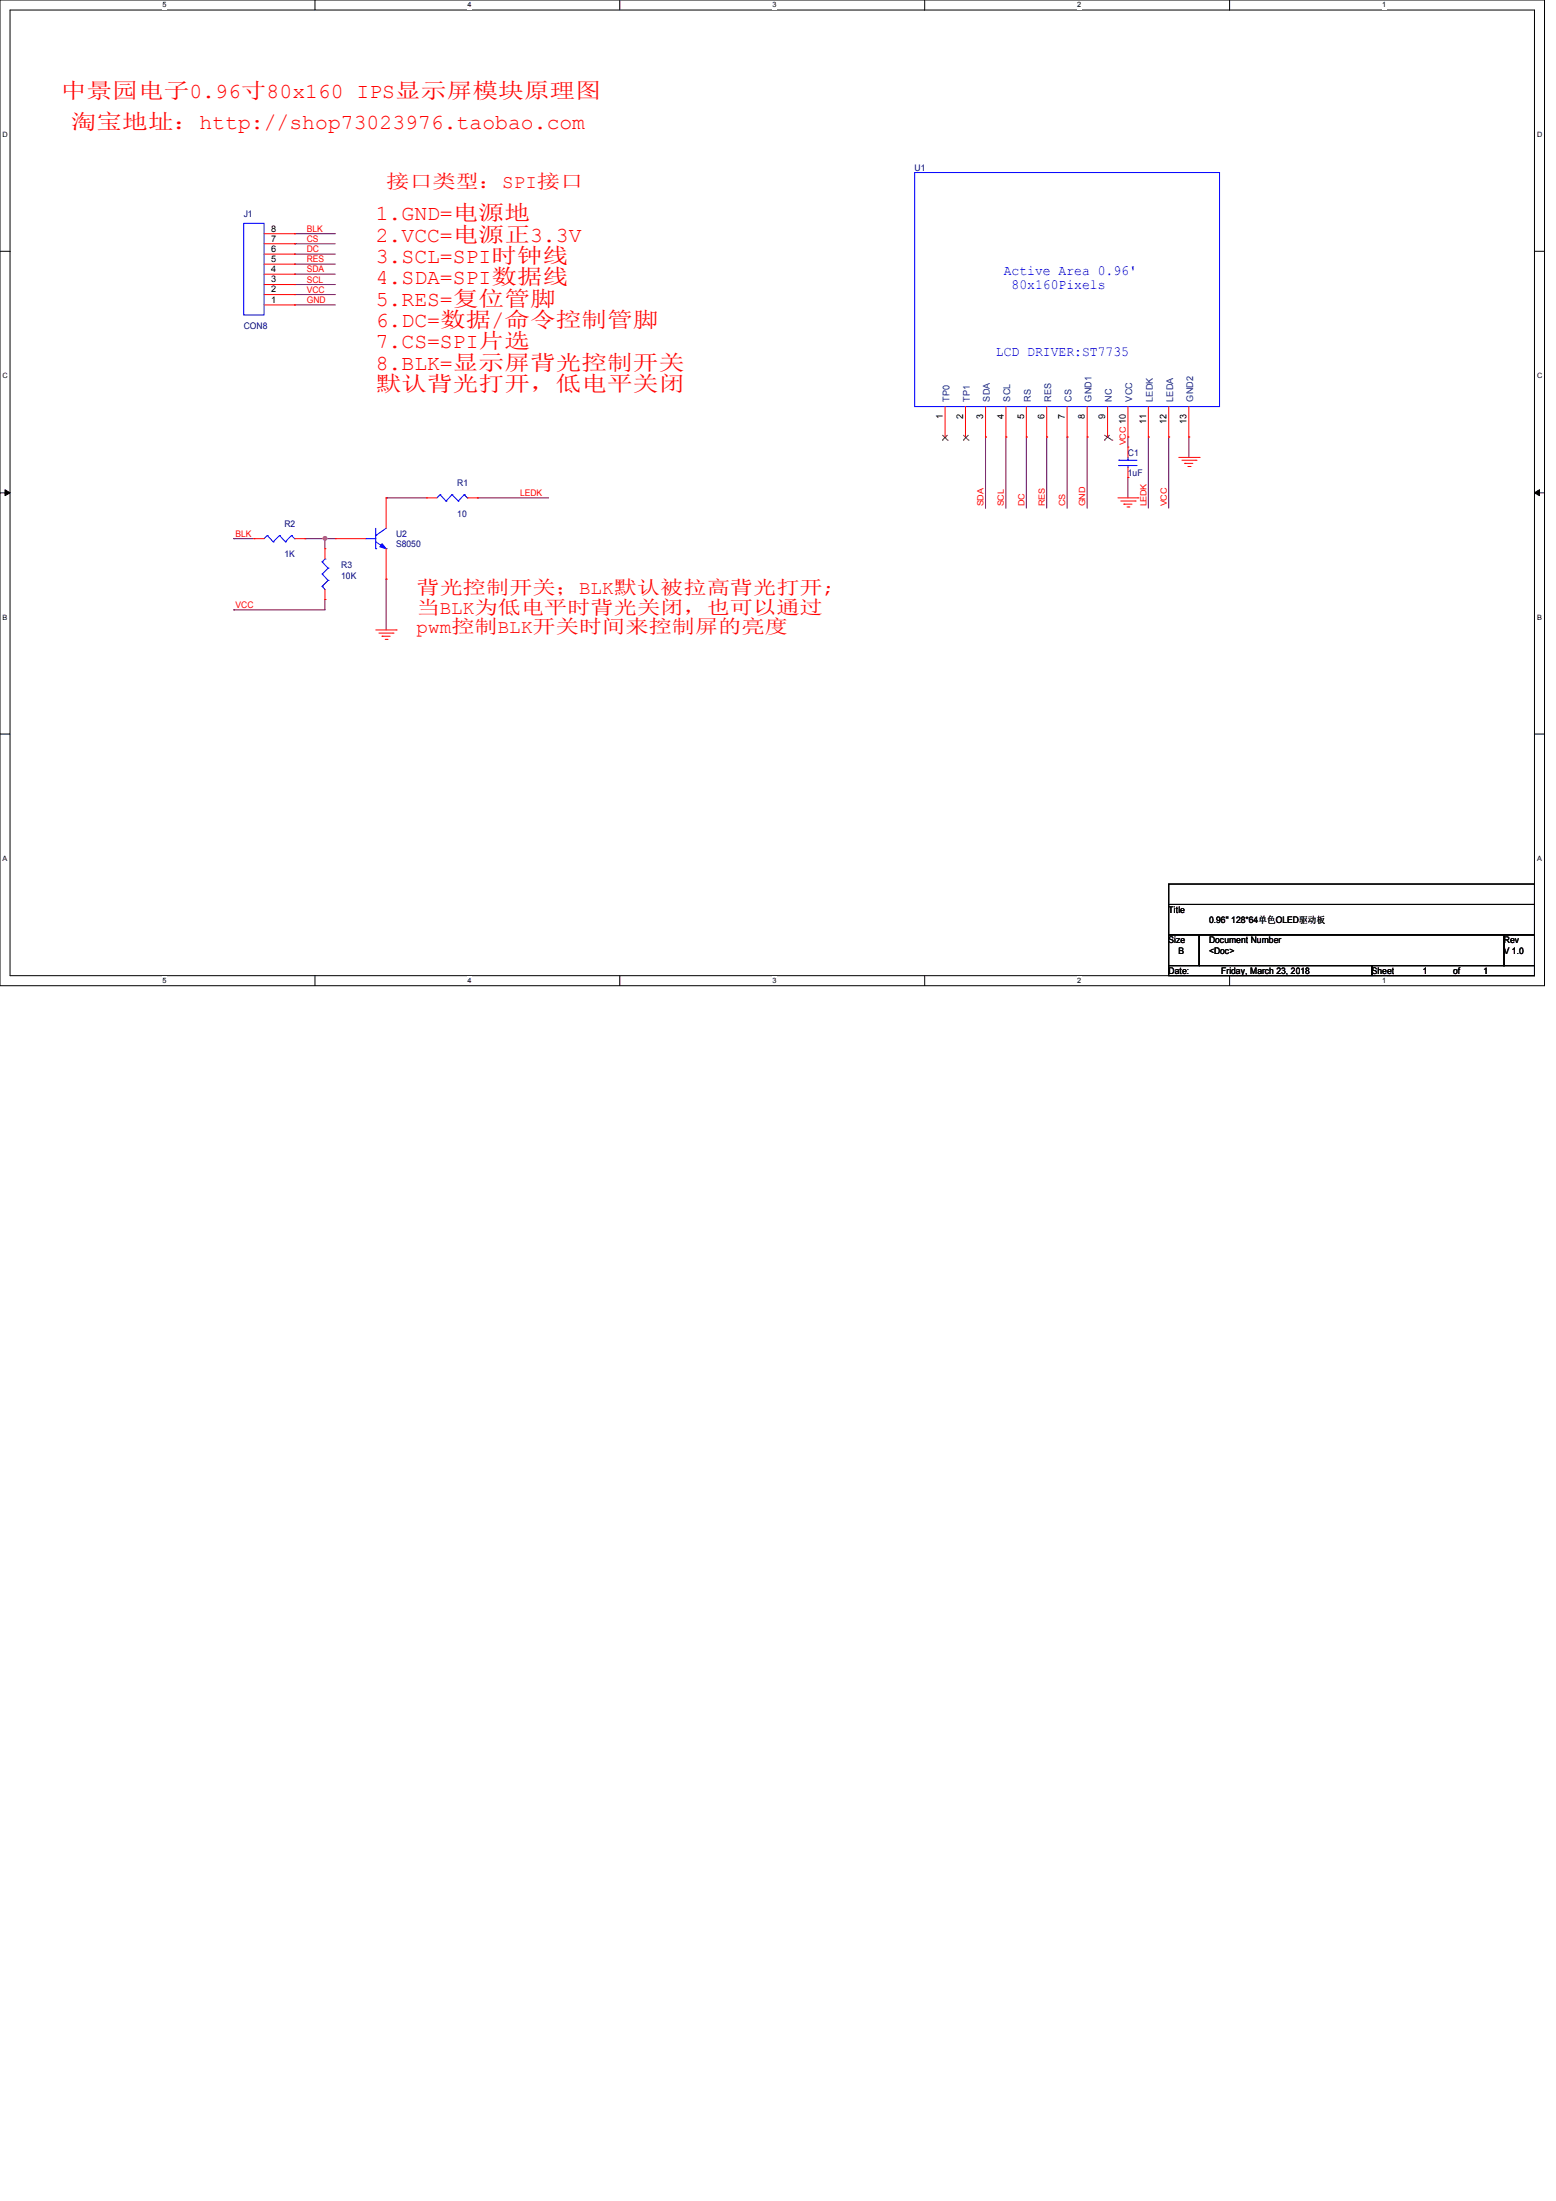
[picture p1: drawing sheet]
<svg xmlns="http://www.w3.org/2000/svg" width="210mm" height="297mm" viewBox="0 0 210 297" stroke-linecap="round" stroke-linejoin="round" font-family="sans-serif">
<path d="M0 0h208.4v133h-208.4zM1.4 1.4h205.7v130.3h-205.7z" fill="none" stroke="#000" stroke-width=".13"/>
<g fill="#fff">
<path d="M21.9 .1h.6v1.1h-.6z"/>
<path d="M21.9 131.8h.6v1.1h-.6z"/>
</g>
<path d="M42.5 0v1.4M42.5 131.7v1.3" fill="none" stroke="#000" stroke-width=".13"/>
<g fill="#fff">
<path d="M63.1 .1h.5v1.1h-.5z"/>
<path d="M63.1 131.8h.5v1.1h-.5z"/>
</g>
<path d="M83.7 0v1.4M83.7 131.7v1.3" fill="none" stroke="#000" stroke-width=".13"/>
<g fill="#fff">
<path d="M104.2 .1h.6v1.1h-.6z"/>
<path d="M104.2 131.8h.6v1.1h-.6z"/>
</g>
<path d="M124.8 0v1.4M124.8 131.7v1.3" fill="none" stroke="#000" stroke-width=".13"/>
<g fill="#fff">
<path d="M145.4 .1h.5v1.1h-.5z"/>
<path d="M145.4 131.8h.5v1.1h-.5z"/>
</g>
<path d="M165.9 0v1.4M165.9 131.7v1.3" fill="none" stroke="#000" stroke-width=".13"/>
<g fill="#fff">
<path d="M186.5 .1h.6v1.1h-.6z"/>
<path d="M186.5 131.8h.6v1.1h-.6z"/>
<path d="M.3 17.6h.8v1.1h-.8z"/>
<path d="M207.4 17.6h.8v1.1h-.8z"/>
<path d="M.3 50.2h.8v1.1h-.8z"/>
<path d="M207.4 50.2h.8v1.1h-.8z"/>
</g>
<path d="M0 33.9h1.4M207.1 33.9h1.3" fill="none" stroke="#000" stroke-width=".13"/>
<g fill="#fff">
<path d="M.3 82.8h.7v1.1h-.7z"/>
<path d="M207.4 82.8h.7v1.1h-.7z"/>
</g>
<path d="M0 66.5h1.4M207.1 66.5h1.3" fill="none" stroke="#000" stroke-width=".13"/>
<path d="M.7 66.1l.7 .4-.7 .4zM207.1 66.5l.7-.4v.8z" fill="#000" stroke="#000" stroke-width=".13"/>
<g fill="#fff">
<path d="M.3 115.3h.7v1.1h-.7z"/>
<path d="M207.4 115.3h.7v1.1h-.7z"/>
</g>
<path d="M0 99.1h1.4M207.1 99.1h1.3M157.7 119.3h49.4v2.7h-49.4zM157.7 122h49.4v4.2h-49.4zM157.7 126.2h4.1v4.1h-4.1zM157.7 130.3h27.5v1.4h-27.5zM161.8 126.2h41.2v4.1h-41.2zM185.2 130.3h21.9v1.4h-21.9zM203 126.2h4.1v4.1h-4.1z" fill="none" stroke="#000" stroke-width=".13"/>
<g fill="none" stroke="#800040" stroke-width=".13">
<path d="M39.8 32.9h.1M39.8 34.3h.1M39.8 35.6h.1M39.8 37h.1M39.8 38.4h.1M39.8 39.8h.1M39.8 31.5h.1M39.8 32.9h5.5M39.8 34.3h5.5M39.8 35.6h5.5M39.8 37h5.5M39.8 38.4h5.5"/>
<path d="M39.8 39.8h5.5M39.8 31.5h5.5M39.8 41.1h.1M39.8 41.1h5.5M133 59h.1M133 59v9.6M135.8 59h.1M135.8 59v9.6M138.5 59h.1M138.5 59v9.6M141.3 59h.1M141.3 59v9.6"/>
<path d="M144 59h.1M144 59v9.6M146.7 59h.1M146.7 59v9.6M152.2 59h.1M152.2 59v1.3M155 59h.1M155 59v9.6M157.7 59h.1M157.7 59v9.6M160.4 59h.1M160.4 59v2.7"/>
<path d="M31.5 72.7h.1M31.5 72.7h2.8M41.1 72.7h.1M41.1 72.7h4.2M43.9 72.7h.1M43.9 72.7v1.3M52.1 67.2h.1M52.1 78.1h.1M52.1 67.2h5.5M52.1 78.1v6.9M64.4 67.2h.1M64.4 67.2h9.6"/>
<path d="M152.2 64.4h.1M152.2 64.4v2.8M31.5 82.3h.1M43.9 80.9h.1M43.9 80.9v1.4h-12.4"/>
</g>
<circle cx="43.9" cy="72.6" r=".25" fill="#f0f" stroke="#f0f" stroke-width=".13"/>
<g fill="none" stroke="#f00" stroke-width=".13">
<path d="M35.6 39.8h4.2M35.6 38.4h4.2M35.6 37h4.2M35.6 35.6h4.2M35.6 34.3h4.2M35.6 32.9h4.2M35.6 31.5h4.2M39.8 39.8h.1M39.8 38.4h.1M39.8 37h.1M39.8 35.6h.1M39.8 34.3h.1"/>
<path d="M39.8 32.9h.1M39.8 31.5h.1M35.6 41.1h4.2M39.8 41.1h.1M127.6 59h.1M127.6 54.9v4.1M130.3 59h.1M130.3 54.9v4.1M133 59h.1M133 54.9v4.1M135.8 59h.1M135.8 54.9v4.1"/>
<path d="M138.5 59h.1M138.5 54.9v4.1M141.3 59h.1M141.3 54.9v4.1M144 59h.1M144 54.9v4.1M146.7 59h.1M146.7 54.9v4.1M149.5 59h.1M149.5 54.9v4.1M152.2 59h.1M152.2 54.9v4.1"/>
<path d="M155 59h.1M155 54.9v4.1M157.7 59h.1M157.7 54.9v4.1M160.4 59h.1M160.4 54.9v4.1M34.3 72.7h.1M34.3 72.7h1.3M39.8 72.7h1.3M41.1 72.7h.1M43.9 74h.1M43.9 74v1.4"/>
<path d="M43.9 79.5v1.4M45.3 72.7h.1M45.3 72.7h4.1M52.1 78.1h.1M52.1 67.2h.1M52.1 67.2v4.1M52.1 74v4.1M57.6 67.2h.1M57.6 67.2h1.4M63.1 67.2h1.3M64.4 67.2h.1M150.9 67.2h2.7"/>
<path d="M151.3 67.6h1.9M151.7 68h.1M151.7 68h1.1M152.1 68.4h.3M152.2 64.4h.1M152.2 60.3h.1M152.2 60.3v1.4M152.2 63.1v1.3M152.4 68.4h.1M153.2 67.6h.1M153.6 67.2h.1M159.1 61.7h2.7"/>
<path d="M159.5 62.1h1.9M159.9 62.5h.1M159.9 62.5h1.1M160.3 62.9h.3M160.6 62.9h.1M161.4 62.1h.1M161.8 61.7h.1M43.9 80.9h.1M50.7 85h2.8M51.1 85.4h1.9M51.6 85.9h.1M51.6 85.9h1.1"/>
<path d="M52 86.3h.2M52.2 86.3h.1M53 85.4h.1M53.5 85h.1"/>
</g>
<g fill="none" stroke="#00f" stroke-width=".13">
<path d="M32.9 30.1h2.7v12.4h-2.7zM123.4 23.3h41.2v31.6h-41.2zM36.1 72.3h.1M36.1 72.3l-.5 .4M36.1 72.3l.8 .8M36.9 73.1h.1M37.7 72.3h.1M37.7 72.3l-.8 .8M37.7 72.3l.8 .8M38.5 73.1h.1M39.3 72.3h.1M39.3 72.3l-.8 .8"/>
<path d="M39.3 72.3l.5 .4M39.8 72.7h.1M43.5 79.1h.1M43.5 77.5h.1M43.5 75.8h.1M43.5 79.1l.4 .4M43.5 77.5l.8 .8M43.5 75.8l.8 .9M43.9 75.4h.1M43.9 75.4l-.4 .4M44.3 78.3h.1M44.3 76.7h.1"/>
<path d="M44.3 78.3l-.8 .8M44.3 76.7l-.8 .8M49.4 72.7h.1M49.4 72.7h1.3M50.7 74h.1M50.7 72.3h.1M50.7 71.3v2.7M50.7 73.1l1.4 .9M52.1 74h.1M52.1 71.3l-1.4 1M59.4 66.8h.1M59.4 66.8l-.4 .4"/>
<path d="M59.4 66.8l.8 .8M60.2 67.6h.1M61 66.8h.1M61 66.8l-.8 .8M61 66.8l.8 .8M61.8 67.6h.1M62.7 66.8h.1M62.7 66.8l-.9 .8M62.7 66.8l.4 .4M63.1 67.2h.1M151 62.1h.1M151 62.8h.1"/>
<path d="M151 62.1h2.5M151 62.8h2.5M152.2 62.8h.1M152.2 62.1h.1M152.2 61.7v.4M152.2 62.8v.3"/>
</g>
<path d="M51.6 73.4l.5 .6-.8-.2z" fill="#00f" stroke="#00f" stroke-width=".13"/>
<path d="M127.2 59.4h.1M127.2 58.7l.7 .7M127.9 59.4h.1M127.9 58.7l-.7 .7M130 59.4h.1M130 58.7l.7 .7M130.7 59.4h.1M130.7 58.7l-.7 .7M149 59.4h.1M149 58.7l1.1 .7M149.8 58.7l-.8 .7M150.1 59.4h.1" fill="none" stroke="#804000" stroke-width=".13"/>
<g font-size="2.9" fill="#f00">
<text x="8.2" y="13.2">中景园电子0.96寸80x160 IPS显示屏模块原理图</text>
<text x="9.6" y="17.4">淘宝地址：http://shop73023976.taobao.com</text>
<text x="50.7" y="29.7">1.GND=电源地</text>
<text x="50.7" y="32.6">2.VCC=电源正3.3V</text>
<text x="50.7" y="35.5">3.SCL=SPI时钟线</text>
<text x="50.7" y="38.4">4.SDA=SPI数据线</text>
<text x="50.7" y="41.2">5.RES=复位管脚</text>
<text x="50.7" y="44.1">6.DC=数据/命令控制管脚</text>
<text x="50.7" y="47">7.CS=SPI片选</text>
<text x="50.7" y="52.7">默认背光打开，低电平关闭</text>
<text x="50.7" y="49.9">8.BLK=显示屏背光控制开关</text>
</g>
<g font-size="2.6" fill="#f00">
<text x="52.1" y="25.4">接口类型：SPI接口</text>
<text x="56.2" y="80.2">背光控制开关；BLK默认被拉高背光打开;</text>
<text x="56.2" y="82.8">当BLK为低电平时背光关闭，也可以通过</text>
<text x="56.2" y="85.4">pwm控制BLK开关时间来控制屏的亮度</text>
</g>
<g font-size="1.9" fill="#00f">
<text x="135.5" y="37.1">Active Area 0.96'</text>
<text x="136.5" y="39">80x160Pixels</text>
<text x="134.4" y="48.1">LCD DRIVER:ST7735</text>
</g>
<g font-size="1.2" fill="#000080">
<text x="123.4" y="23.1">U1</text>
<text x="32.9" y="29.3">J1</text>
<text x="32.9" y="44.5">CON8</text>
<text x="61.7" y="65.6">R1</text>
<text x="152.2" y="61.5">C1</text>
<text x="152.2" y="64.2">1uF</text>
<text x="38.4" y="71.1">R2</text>
<text x="61.7" y="69.7">10</text>
<text x="38.4" y="75.2">1K</text>
<text x="46.1" y="76.6">R3</text>
<text x="53.5" y="72.4">U2</text>
<text x="53.5" y="73.8">S8050</text>
<text x="46.1" y="78.2">10K</text>
</g>
<g font-size="1.2">
<text x="36.6" y="35.3">5</text>
<text x="36.6" y="34">6</text>
<text x="36.6" y="32.6">7</text>
<text x="36.6" y="31.2">8</text>
<text x="36.6" y="40.9">1</text>
<text x="36.6" y="39.5">2</text>
<text x="36.6" y="38.1">3</text>
<text x="36.6" y="36.7">4</text>
<text x="127.2" y="56.5" transform="rotate(-90 127.2 56.5)">1</text>
<text x="130" y="56.5" transform="rotate(-90 130 56.5)">2</text>
<text x="132.7" y="56.5" transform="rotate(-90 132.7 56.5)">3</text>
<text x="135.5" y="56.5" transform="rotate(-90 135.5 56.5)">4</text>
<text x="138.2" y="56.5" transform="rotate(-90 138.2 56.5)">5</text>
<text x="141" y="56.5" transform="rotate(-90 141 56.5)">6</text>
<text x="143.7" y="56.5" transform="rotate(-90 143.7 56.5)">7</text>
<text x="146.4" y="56.5" transform="rotate(-90 146.4 56.5)">8</text>
<text x="149.2" y="56.5" transform="rotate(-90 149.2 56.5)">9</text>
<text x="154.7" y="57.2" transform="rotate(-90 154.7 57.2)">11</text>
<text x="157.4" y="57.2" transform="rotate(-90 157.4 57.2)">12</text>
<text x="160.1" y="57.2" transform="rotate(-90 160.1 57.2)">13</text>
<text x="157.7" y="123.2">Title</text>
<text x="163.2" y="124.6">0.96'' 128*64单色OLED驱动板</text>
<text x="157.7" y="127.3">Size</text>
<text x="157.7" y="131.4">Date:</text>
<text x="159.1" y="128.7">B</text>
<text x="163.2" y="127.3">Document Number</text>
<text x="163.2" y="128.7">&lt;Doc&gt;</text>
<text x="164.8" y="131.4">Friday, March 23, 2018</text>
<text x="185.1" y="131.4">Sheet</text>
<text x="192" y="131.4">1</text>
<text x="196.1" y="131.4">of</text>
<text x="200.2" y="131.4">1</text>
<text x="203" y="127.3">Rev</text>
<text x="203" y="128.7">V 1.0</text>
</g>
<g font-size="1.2" fill="#f00">
<text x="41.4" y="32.6">CS</text>
<text x="41.4" y="34">DC</text>
<text x="41.4" y="35.4">RES</text>
<text x="41.4" y="31.3">BLK</text>
<text x="41.4" y="36.7">SDA</text>
<text x="41.4" y="38.1">SCL</text>
<text x="41.4" y="39.5">VCC</text>
<text x="41.4" y="40.9">GND</text>
<text x="152" y="60.1" transform="rotate(-90 152 60.1)">VCC 10</text>
<text x="70.2" y="66.9">LEDK</text>
<text x="132.7" y="68.3" transform="rotate(-90 132.7 68.3)">SDA</text>
<text x="135.5" y="68.3" transform="rotate(-90 135.5 68.3)">SCL</text>
<text x="138.2" y="68.3" transform="rotate(-90 138.2 68.3)">DC</text>
<text x="141" y="68.3" transform="rotate(-90 141 68.3)">RES</text>
<text x="143.8" y="68.3" transform="rotate(-90 143.8 68.3)">CS</text>
<text x="146.5" y="68.3" transform="rotate(-90 146.5 68.3)">GND</text>
<text x="154.7" y="68.3" transform="rotate(-90 154.7 68.3)">LEDK</text>
<text x="157.5" y="68.3" transform="rotate(-90 157.5 68.3)">VCC</text>
<text x="31.8" y="72.4">BLK</text>
<text x="31.8" y="82">VCC</text>
</g>
<g font-size="1.2" fill="#004080">
<text x="128.1" y="54.2" transform="rotate(-90 128.1 54.2)">TP0</text>
<text x="130.9" y="54.2" transform="rotate(-90 130.9 54.2)">TP1</text>
<text x="133.6" y="54.2" transform="rotate(-90 133.6 54.2)">SDA</text>
<text x="136.3" y="54.2" transform="rotate(-90 136.3 54.2)">SCL</text>
<text x="139.1" y="54.2" transform="rotate(-90 139.1 54.2)">RS</text>
<text x="141.9" y="54.2" transform="rotate(-90 141.9 54.2)">RES</text>
<text x="144.6" y="54.2" transform="rotate(-90 144.6 54.2)">CS</text>
<text x="147.3" y="54.2" transform="rotate(-90 147.3 54.2)">GND1</text>
<text x="150.1" y="54.2" transform="rotate(-90 150.1 54.2)">NC</text>
<text x="152.8" y="54.2" transform="rotate(-90 152.8 54.2)">VCC</text>
<text x="155.6" y="54.2" transform="rotate(-90 155.6 54.2)">LEDK</text>
<text x="158.3" y="54.2" transform="rotate(-90 158.3 54.2)">LEDA</text>
<text x="161" y="54.2" transform="rotate(-90 161 54.2)">GND2</text>
</g>
<g font-size="1">
<text x="21.9" y="1">5</text>
<text x="63.1" y="1">4</text>
<text x="104.2" y="1">3</text>
<text x="145.4" y="1">2</text>
<text x="186.5" y="1">1</text>
<text x=".3" y="18.5">D</text>
<text x="207.5" y="18.5">D</text>
<text x=".3" y="51">C</text>
<text x="207.5" y="51">C</text>
<text x=".3" y="83.6">B</text>
<text x="207.5" y="83.6">B</text>
<text x=".3" y="116.2">A</text>
<text x="207.5" y="116.2">A</text>
<text x="21.9" y="132.7">5</text>
<text x="63.1" y="132.7">4</text>
<text x="104.2" y="132.7">3</text>
<text x="145.4" y="132.7">2</text>
<text x="186.5" y="132.7">1</text>
</g>
</svg>
